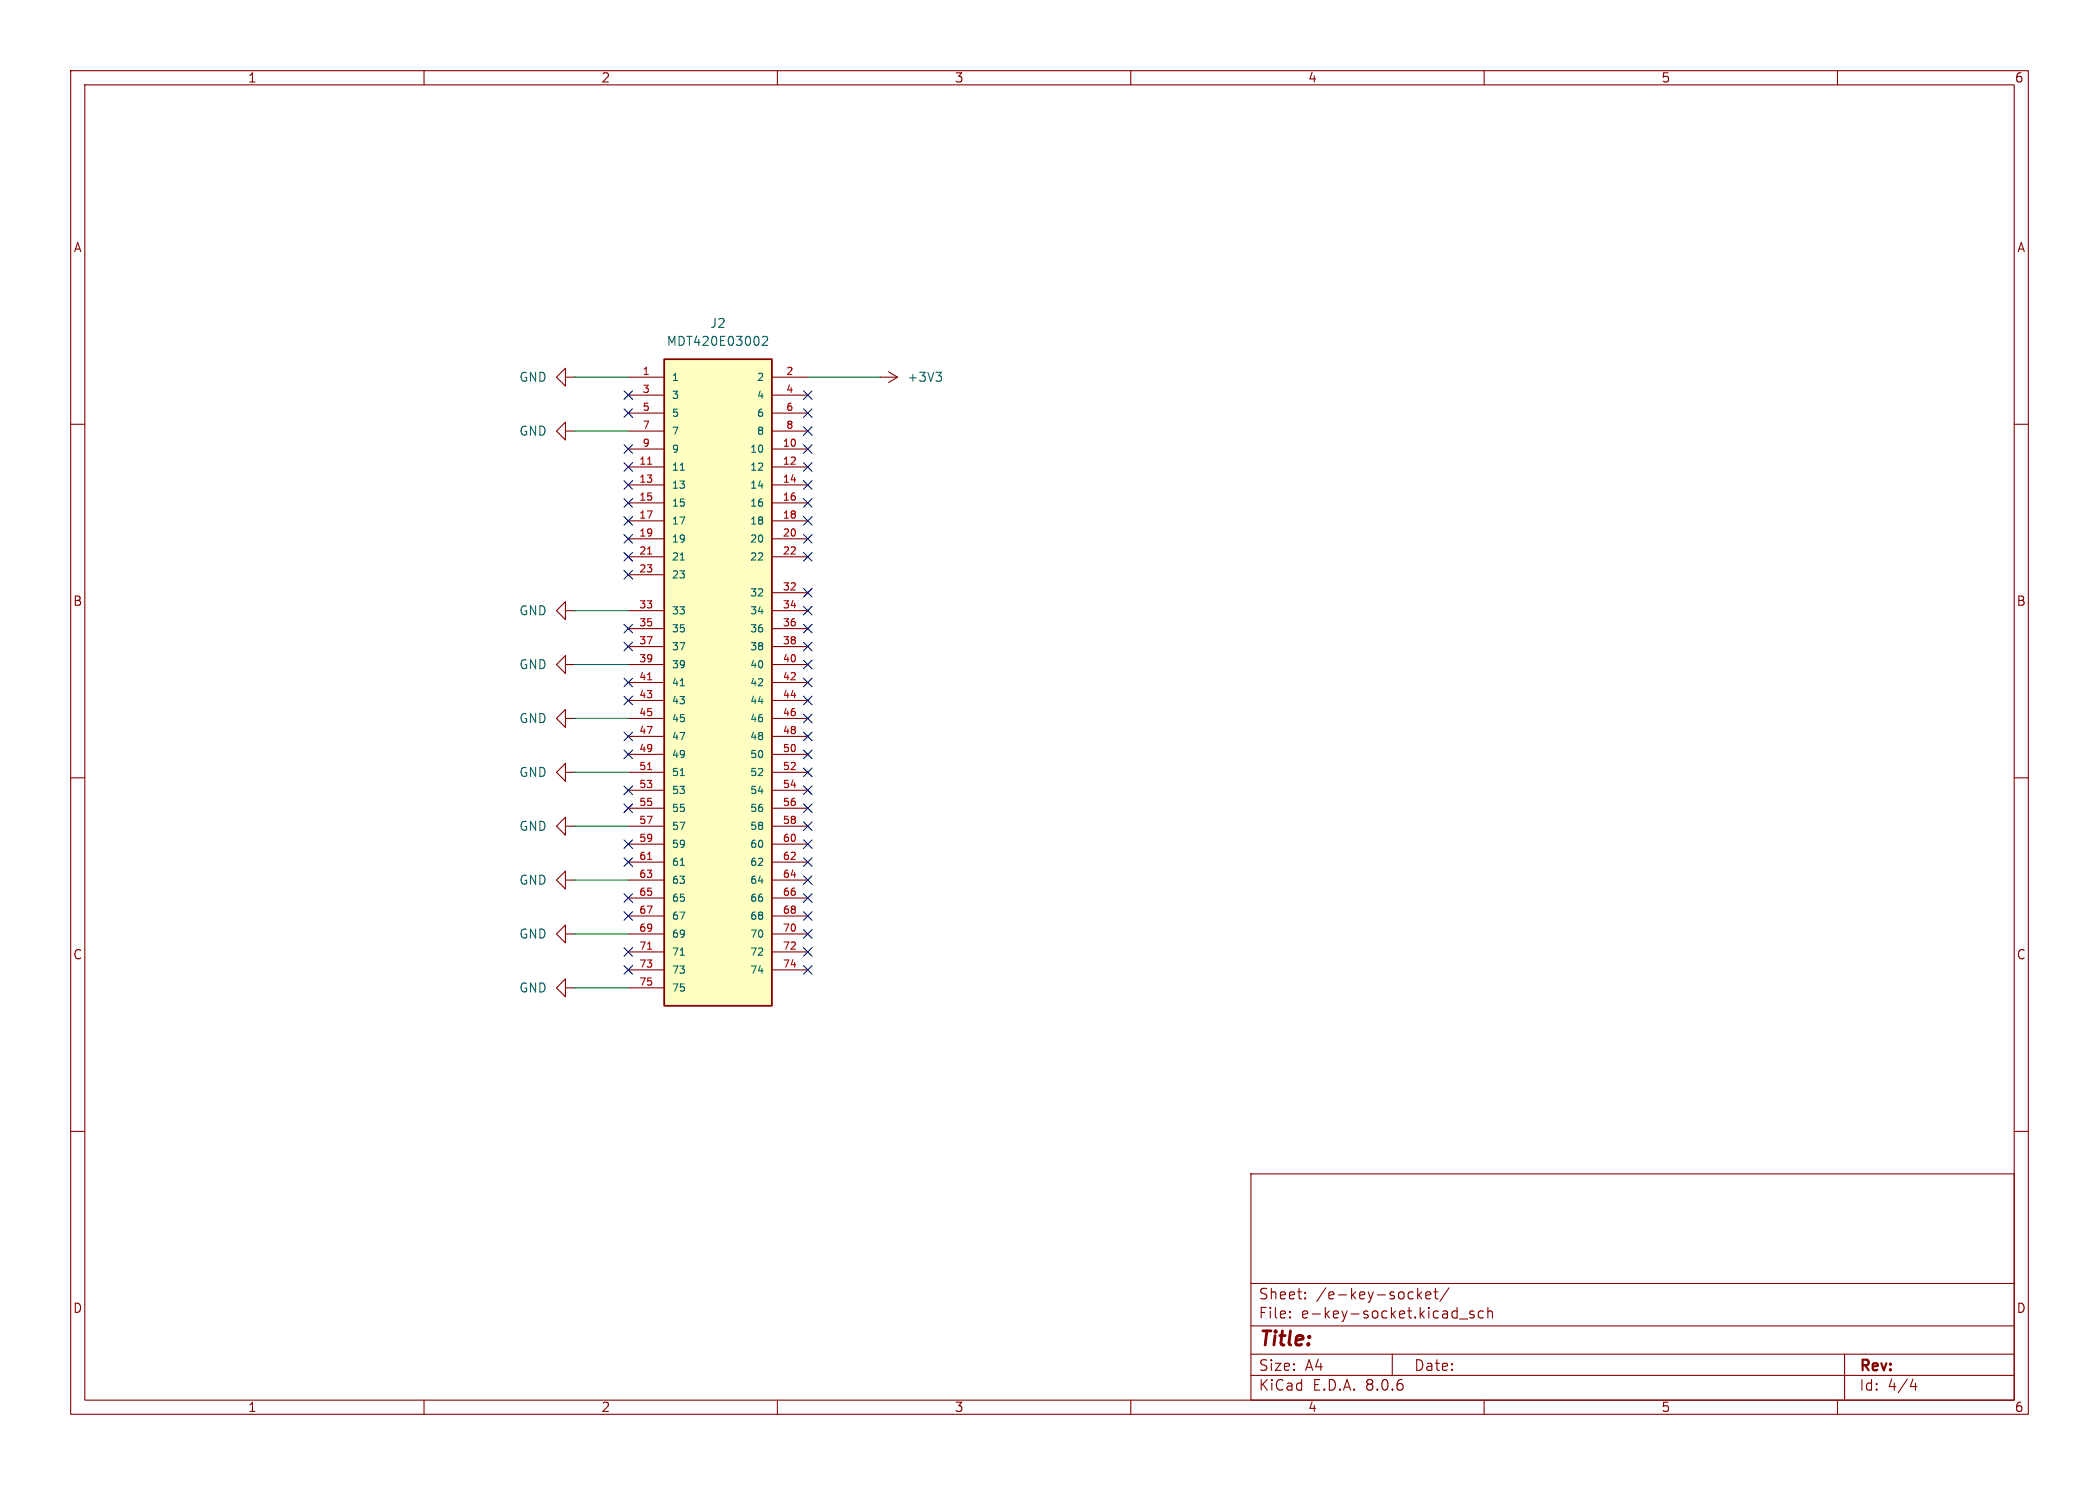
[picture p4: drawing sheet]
<svg xmlns="http://www.w3.org/2000/svg" width="297mm" height="210mm" viewBox="0 0 297 210" stroke-linecap="round" stroke-linejoin="round" font-family="sans-serif">
<g fill="none" stroke="#840000" stroke-width=".15">
<path d="M10 10h277v190h-277zM12 12h273v186h-273zM60 10v2M110 10v2M160 10v2M210 10v2M260 10v2M10 60h2M285 60h2M10 110h2M80 116.8v-1.2l-1.3 1.2 1.3 1.3v-1.3h1.3M81.3 116.8h.1"/>
<path d="M285 110h2M10 160h2M285 160h2M177 166h108v32h-108zM60 198v2M110 198v2M160 198v2M177 194.5h108M177 191.5h108M177 187.5h108M177 181.5h108M182.5 186.3h.1l-.1 .1"/>
<path d="M182.5 186.3v.1M182.5 185.5v.1M182.5 185.5h.1l-.1 .1M184.7 183.6v.1M184.7 183.6h-.1l.1 .1M184.7 182.8v.1M184.7 182.8h-.1l.1 .1M197 191.5v3M200.6 182.2v1.5M200.7 183.1l.5 .6M201.2 182.7l-.6 .6M201.7 183.2l.8-.1-.1-.3-.4-.1-.3 .2 .1 .7 .2 .1 .4-.1"/>
<path d="M202.9 182.7h.6M203.1 182.2v1.3l.1 .1 .3 .1M205 182.1l-1.3 2M206.5 186.5h1.2M208.5 185.5l-.3-.1-.2 .2v.2l.5 .2 .1 .1-.1 .2-.1 .1-.4-.1M209.9 185.5l-.4-.1-.3 .3v.4l.1 .2 .2 .1 .4-.1M210 198v2M210.5 185.5a.37 .37 0 0 1 .7 .1v.8M210.5 184.9v1.5M260 198v2M261 191.5v6.5M270.7 195l-.4 1.1h.9"/>
<path d="M271 195.6v1"/>
</g>
<path d="M94 50.8h15.2v91.4h-15.2z" fill="#ffffc2"/>
<path d="M94 50.8h15.2v91.4h-15.2z" fill="none" stroke="#840000" stroke-width=".25"/>
<g fill="none" stroke="#840000" stroke-width=".15">
<path d="M80 53.3v-1.2l-1.3 1.2 1.3 1.3v-1.3h1.3M81.3 53.3h.1M88.9 53.3h5.1M88.9 55.9h5.1M88.9 58.4h5.1M109.2 53.3h5.1M109.2 55.9h5.1M109.2 58.4h5.1M124.5 53.3h.1M124.5 53.3h2.5M125.7 52.6l1.3 .7M127 53.3l-1.3 .8"/>
<path d="M80 61v-1.3l-1.3 1.3 1.3 1.2v-1.2h1.3M88.9 63.5h5.1M88.9 66h5.1M88.9 68.6h5.1M88.9 71.1h5.1M88.9 73.7h5.1M88.9 76.2h5.1M88.9 78.7h5.1M88.9 61h5.1M109.2 63.5h5.1M109.2 66h5.1M109.2 68.6h5.1"/>
<path d="M109.2 71.1h5.1M109.2 73.7h5.1M109.2 76.2h5.1M109.2 78.7h5.1M109.2 61h5.1M80 86.4v-1.3l-1.3 1.3 1.3 1.2v-1.2h1.3M80 94v-1.3l-1.3 1.3 1.3 1.3v-1.3h1.3M81.3 86.4h.1M81.3 94h.1M88.9 81.3h5.1M88.9 86.4h5.1M88.9 88.9h5.1"/>
<path d="M88.9 91.4h5.1M88.9 94h5.1M88.9 96.5h5.1M88.9 99.1h5.1M109.2 83.8h5.1M109.2 86.4h5.1M109.2 88.9h5.1M109.2 91.4h5.1M109.2 94h5.1M109.2 96.5h5.1M109.2 99.1h5.1M80 109.2v-1.2l-1.3 1.2 1.3 1.3v-1.3h1.3"/>
<path d="M80 101.6v-1.3l-1.3 1.3 1.3 1.3v-1.3h1.3M81.3 109.2h.1M81.3 101.6h.1M88.9 101.6h5.1M88.9 104.1h5.1M88.9 106.7h5.1M88.9 109.2h5.1M88.9 111.8h5.1M88.9 114.3h5.1M88.9 116.8h5.1M88.9 119.4h5.1M109.2 101.6h5.1"/>
<path d="M109.2 104.1h5.1M109.2 106.7h5.1M109.2 109.2h5.1M109.2 111.8h5.1M109.2 114.3h5.1M109.2 116.8h5.1M109.2 119.4h5.1M80 139.7v-1.3l-1.3 1.3 1.3 1.3v-1.3h1.3M80 124.5v-1.3l-1.3 1.3 1.3 1.2v-1.2h1.3M80 132.1v-1.3l-1.3 1.3 1.3 1.3v-1.3h1.3M81.3 139.7h.1M81.3 124.5h.1"/>
<path d="M81.3 132.1h.1M88.9 121.9h5.1M88.9 124.5h5.1M88.9 127h5.1M88.9 129.5h5.1M88.9 132.1h5.1M88.9 134.6h5.1M88.9 137.2h5.1M88.9 139.7h5.1M109.2 121.9h5.1M109.2 124.5h5.1M109.2 127h5.1"/>
<path d="M109.2 129.5h5.1M109.2 132.1h5.1M109.2 134.6h5.1M109.2 137.2h5.1"/>
</g>
<path d="M107.9 47.7l.2-.1h.3l.2 .1v.2v.2l-.8 .7h.8M132.4 52.6h.8l-.4 .5M133 53.1l.2 .3v.3l-.2 .2M96.3 66.5h.5M96.3 79.2h.5M96.3 97h.5M96.3 109.7h.5M96.3 122.4h.5M96.3 135.1h.5" fill="none" stroke="#006464" stroke-width=".15"/>
<path d="M91.6 65.7h.6M91.6 78.4h.6M91.6 96.1h.6M91.6 108.8h.6M91.6 121.5h.6M91.6 134.2h.6" fill="none" stroke="#a90000" stroke-width=".15"/>
<path d="M81.3 53.3h7.6M114.3 53.3h10.2M81.3 61h7.6M81.3 94h7.6M81.3 86.4h7.6M81.3 109.2h7.6M81.3 116.8h7.6M81.3 101.6h7.6M81.3 132.1h7.6M81.3 124.5h7.6M81.3 139.7h7.6" fill="none" stroke="#009600" stroke-width=".15"/>
<g fill="none" stroke="#000084" stroke-width=".15">
<path d="M88.3 55.3l1.2 1.2M88.3 57.8l1.2 1.2M89.5 55.3l-1.2 1.2M89.5 57.8l-1.2 1.2M113.7 57.8l1.2 1.2M113.7 55.3l1.2 1.2M114.9 57.8l-1.2 1.2M114.9 55.3l-1.2 1.2M88.3 70.5l1.2 1.2M88.3 78.1l1.2 1.2M88.3 73.1l1.2 1.2M88.3 75.6l1.2 1.2"/>
<path d="M88.3 65.4l1.2 1.2M88.3 68l1.2 1.2M88.3 62.9l1.2 1.2M89.5 70.5l-1.2 1.2M89.5 78.1l-1.2 1.2M89.5 73.1l-1.2 1.2M89.5 75.6l-1.2 1.2M89.5 65.4l-1.2 1.2M89.5 68l-1.2 1.2M89.5 62.9l-1.2 1.2M113.7 65.4l1.2 1.2M113.7 60.4l1.2 1.2"/>
<path d="M113.7 68l1.2 1.2M113.7 75.6l1.2 1.2M113.7 78.1l1.2 1.2M113.7 73.1l1.2 1.2M113.7 70.5l1.2 1.2M113.7 62.9l1.2 1.2M114.9 65.4l-1.2 1.2M114.9 60.4l-1.2 1.2M114.9 68l-1.2 1.2M114.9 73.1l-1.2 1.2M114.9 75.6l-1.2 1.2M114.9 62.9l-1.2 1.2"/>
<path d="M114.9 78.1l-1.2 1.2M114.9 70.5l-1.2 1.2M88.3 95.9l1.2 1.2M88.3 90.8l1.2 1.2M88.3 98.5l1.2 1.2M88.3 88.3l1.2 1.2M88.3 80.7l1.2 1.2M89.5 90.8l-1.2 1.2M89.5 80.7l-1.2 1.2M89.5 95.9l-1.2 1.2M89.5 98.5l-1.2 1.2M89.5 88.3l-1.2 1.2"/>
<path d="M113.7 90.8l1.2 1.2M113.7 88.3l1.2 1.2M113.7 95.9l1.2 1.2M113.7 93.4l1.2 1.2M113.7 98.5l1.2 1.2M113.7 83.2l1.2 1.2M113.7 85.8l1.2 1.2M114.9 90.8l-1.2 1.2M114.9 88.3l-1.2 1.2M114.9 95.9l-1.2 1.2M114.9 93.4l-1.2 1.2M114.9 98.5l-1.2 1.2"/>
<path d="M114.9 83.2l-1.2 1.2M114.9 85.8l-1.2 1.2M88.3 118.8l1.2 1.2M88.3 113.7l1.2 1.2M88.3 103.5l1.2 1.2M88.3 111.2l1.2 1.2M88.3 106.1l1.2 1.2M89.5 113.7l-1.2 1.2M89.5 118.8l-1.2 1.2M89.5 103.5l-1.2 1.2M89.5 111.2l-1.2 1.2M89.5 106.1l-1.2 1.2"/>
<path d="M113.7 118.8l1.2 1.2M113.7 101l1.2 1.2M113.7 108.6l1.2 1.2M113.7 103.5l1.2 1.2M113.7 106.1l1.2 1.2M113.7 111.2l1.2 1.2M113.7 116.2l1.2 1.2M113.7 113.7l1.2 1.2M114.9 111.2l-1.2 1.2M114.9 118.8l-1.2 1.2M114.9 101l-1.2 1.2M114.9 108.6l-1.2 1.2"/>
<path d="M114.9 103.5l-1.2 1.2M114.9 106.1l-1.2 1.2M114.9 116.2l-1.2 1.2M114.9 113.7l-1.2 1.2M88.3 136.6l1.2 1.2M88.3 128.9l1.2 1.2M88.3 126.4l1.2 1.2M88.3 134l1.2 1.2M88.3 121.3l1.2 1.2M89.5 136.6l-1.2 1.2M89.5 128.9l-1.2 1.2M89.5 126.4l-1.2 1.2"/>
<path d="M89.5 134l-1.2 1.2M89.5 121.3l-1.2 1.2M113.7 131.5l1.2 1.2M113.7 128.9l1.2 1.2M113.7 136.6l1.2 1.2M113.7 126.4l1.2 1.2M113.7 121.3l1.2 1.2M113.7 134l1.2 1.2M113.7 123.9l1.2 1.2M114.9 131.5l-1.2 1.2M114.9 128.9l-1.2 1.2M114.9 136.6l-1.2 1.2"/>
<path d="M114.9 126.4l-1.2 1.2M114.9 121.3l-1.2 1.2M114.9 134l-1.2 1.2M114.9 123.9l-1.2 1.2"/>
</g>
<text font-size="2.8" fill="#840000" x="178" y="190.9">Title:</text>
<g font-size="2.1" fill="#840000">
<text x="178" y="184">Sheet:</text>
<text x="186.2" y="184">/e-key-socket/</text>
<text x="178" y="186.7">File:</text>
<text x="184.1" y="186.7">e-key-socket.kicad_sch</text>
<text x="178" y="196.9">KiCad</text>
<text x="178" y="194.1">Size:</text>
<text x="184.7" y="194.1">A4</text>
<text x="185.7" y="196.9">E.D.A.</text>
<text x="193.3" y="196.9">8.0.6</text>
<text x="200" y="194.1">Date:</text>
<text x="263" y="194.3">Rev:</text>
<text x="263" y="196.9">Id:</text>
<text x="267.1" y="196.9">4/4</text>
</g>
<g font-size="1.8" fill="#840000">
<text x="35" y="11.9">1</text>
<text x="85" y="11.9">2</text>
<text x="135" y="11.9">3</text>
<text x="185" y="11.9">4</text>
<text x="235" y="11.9">5</text>
<text x="285" y="11.9">6</text>
<text x="10.3" y="35.9">A</text>
<text x="285.3" y="35.9">A</text>
<text x="10.3" y="85.9">B</text>
<text x="285.3" y="85.9">B</text>
<text x="10.3" y="135.9">C</text>
<text x="285.3" y="135.9">C</text>
<text x="10.3" y="185.9">D</text>
<text x="285.3" y="185.9">D</text>
<text x="35" y="199.9">1</text>
<text x="85" y="199.9">2</text>
<text x="135" y="199.9">3</text>
<text x="185" y="199.9">4</text>
<text x="235" y="199.9">5</text>
<text x="285" y="199.9">6</text>
</g>
<g font-size="1.8" fill="#006464">
<text x="100.4" y="46.6">J2</text>
<text x="94.2" y="49.1">MDT420E03002</text>
<text x="73.4" y="54.2">GND</text>
<text x="128.3" y="54.2">+3V3</text>
<text x="73.4" y="61.8">GND</text>
<text x="73.4" y="87.2">GND</text>
<text x="73.4" y="94.8">GND</text>
<text x="73.4" y="102.5">GND</text>
<text x="73.4" y="110.1">GND</text>
<text x="73.4" y="117.7">GND</text>
<text x="73.4" y="125.3">GND</text>
<text x="73.4" y="132.9">GND</text>
<text x="73.4" y="140.6">GND</text>
</g>
<g font-size="1.4" fill="#a90000">
<text x="90.8" y="53.1">1</text>
<text x="111.1" y="53.1">2</text>
<text x="90.8" y="55.6">3</text>
<text x="90.8" y="58.2">5</text>
<text x="111.1" y="55.6">4</text>
<text x="111.1" y="58.2">6</text>
<text x="90.3" y="65.8">11</text>
<text x="90.8" y="60.7">7</text>
<text x="90.8" y="63.2">9</text>
<text x="110.7" y="63.2">10</text>
<text x="110.7" y="65.8">12</text>
<text x="111.1" y="60.7">8</text>
<text x="90.3" y="68.3">13</text>
<text x="90.3" y="70.9">15</text>
<text x="110.7" y="68.3">14</text>
<text x="110.7" y="70.9">16</text>
<text x="90.3" y="73.4">17</text>
<text x="90.3" y="75.9">19</text>
<text x="110.7" y="73.4">18</text>
<text x="110.7" y="75.9">20</text>
<text x="90.3" y="78.5">21</text>
<text x="90.3" y="81">23</text>
<text x="110.7" y="78.5">22</text>
<text x="110.7" y="83.6">32</text>
<text x="90.3" y="86.1">33</text>
<text x="90.3" y="88.6">35</text>
<text x="110.7" y="86.1">34</text>
<text x="110.7" y="88.6">36</text>
<text x="90.3" y="91.2">37</text>
<text x="90.3" y="93.7">39</text>
<text x="110.7" y="91.2">38</text>
<text x="110.7" y="93.7">40</text>
<text x="90.3" y="96.3">41</text>
<text x="90.3" y="98.8">43</text>
<text x="90.3" y="101.3">45</text>
<text x="110.7" y="96.3">42</text>
<text x="110.7" y="98.8">44</text>
<text x="110.7" y="101.3">46</text>
<text x="90.3" y="103.9">47</text>
<text x="90.3" y="106.4">49</text>
<text x="110.7" y="103.9">48</text>
<text x="110.7" y="106.4">50</text>
<text x="90.3" y="109">51</text>
<text x="90.3" y="111.5">53</text>
<text x="110.7" y="109">52</text>
<text x="110.7" y="111.5">54</text>
<text x="90.3" y="114">55</text>
<text x="90.3" y="116.6">57</text>
<text x="90.3" y="119.1">59</text>
<text x="110.7" y="114">56</text>
<text x="110.7" y="116.6">58</text>
<text x="110.7" y="119.1">60</text>
<text x="90.3" y="121.7">61</text>
<text x="90.3" y="124.2">63</text>
<text x="110.7" y="121.7">62</text>
<text x="110.7" y="124.2">64</text>
<text x="90.3" y="126.7">65</text>
<text x="90.3" y="129.3">67</text>
<text x="90.3" y="131.8">69</text>
<text x="110.7" y="126.7">66</text>
<text x="110.7" y="129.3">68</text>
<text x="110.7" y="131.8">70</text>
<text x="90.3" y="134.4">71</text>
<text x="90.3" y="136.9">73</text>
<text x="110.7" y="134.4">72</text>
<text x="110.7" y="136.9">74</text>
<text x="90.3" y="139.4">75</text>
</g>
<g font-size="1.4" fill="#006464">
<text x="95" y="54.1">1</text>
<text x="95" y="56.6">3</text>
<text x="95" y="59.2">5</text>
<text x="107" y="54.1">2</text>
<text x="107" y="56.6">4</text>
<text x="107" y="59.2">6</text>
<text x="95" y="61.7">7</text>
<text x="95" y="64.2">9</text>
<text x="106" y="64.2">10</text>
<text x="107" y="61.7">8</text>
<text x="95" y="66.8">11</text>
<text x="95" y="69.3">13</text>
<text x="95" y="71.9">15</text>
<text x="106" y="66.8">12</text>
<text x="106" y="69.3">14</text>
<text x="106" y="71.9">16</text>
<text x="95" y="74.4">17</text>
<text x="95" y="76.9">19</text>
<text x="106" y="74.4">18</text>
<text x="106" y="76.9">20</text>
<text x="95" y="79.5">21</text>
<text x="95" y="82">23</text>
<text x="106" y="79.5">22</text>
<text x="95" y="87.1">33</text>
<text x="95" y="89.6">35</text>
<text x="106" y="84.6">32</text>
<text x="106" y="87.1">34</text>
<text x="106" y="89.6">36</text>
<text x="95" y="92.2">37</text>
<text x="95" y="94.7">39</text>
<text x="106" y="92.2">38</text>
<text x="106" y="94.7">40</text>
<text x="95" y="97.3">41</text>
<text x="95" y="99.8">43</text>
<text x="106" y="97.3">42</text>
<text x="106" y="99.8">44</text>
<text x="95" y="102.3">45</text>
<text x="95" y="104.9">47</text>
<text x="95" y="107.4">49</text>
<text x="106" y="102.3">46</text>
<text x="106" y="104.9">48</text>
<text x="106" y="107.4">50</text>
<text x="95" y="110">51</text>
<text x="95" y="112.5">53</text>
<text x="106" y="110">52</text>
<text x="106" y="112.5">54</text>
<text x="95" y="115">55</text>
<text x="95" y="117.6">57</text>
<text x="106" y="115">56</text>
<text x="106" y="117.6">58</text>
<text x="95" y="120.1">59</text>
<text x="95" y="122.7">61</text>
<text x="95" y="125.2">63</text>
<text x="106" y="120.1">60</text>
<text x="106" y="122.7">62</text>
<text x="106" y="125.2">64</text>
<text x="95" y="127.7">65</text>
<text x="95" y="130.3">67</text>
<text x="106" y="127.7">66</text>
<text x="106" y="130.3">68</text>
<text x="95" y="132.8">69</text>
<text x="95" y="135.4">71</text>
<text x="95" y="137.9">73</text>
<text x="106" y="132.8">70</text>
<text x="106" y="135.4">72</text>
<text x="106" y="137.9">74</text>
<text x="95" y="140.4">75</text>
</g>
</svg>
